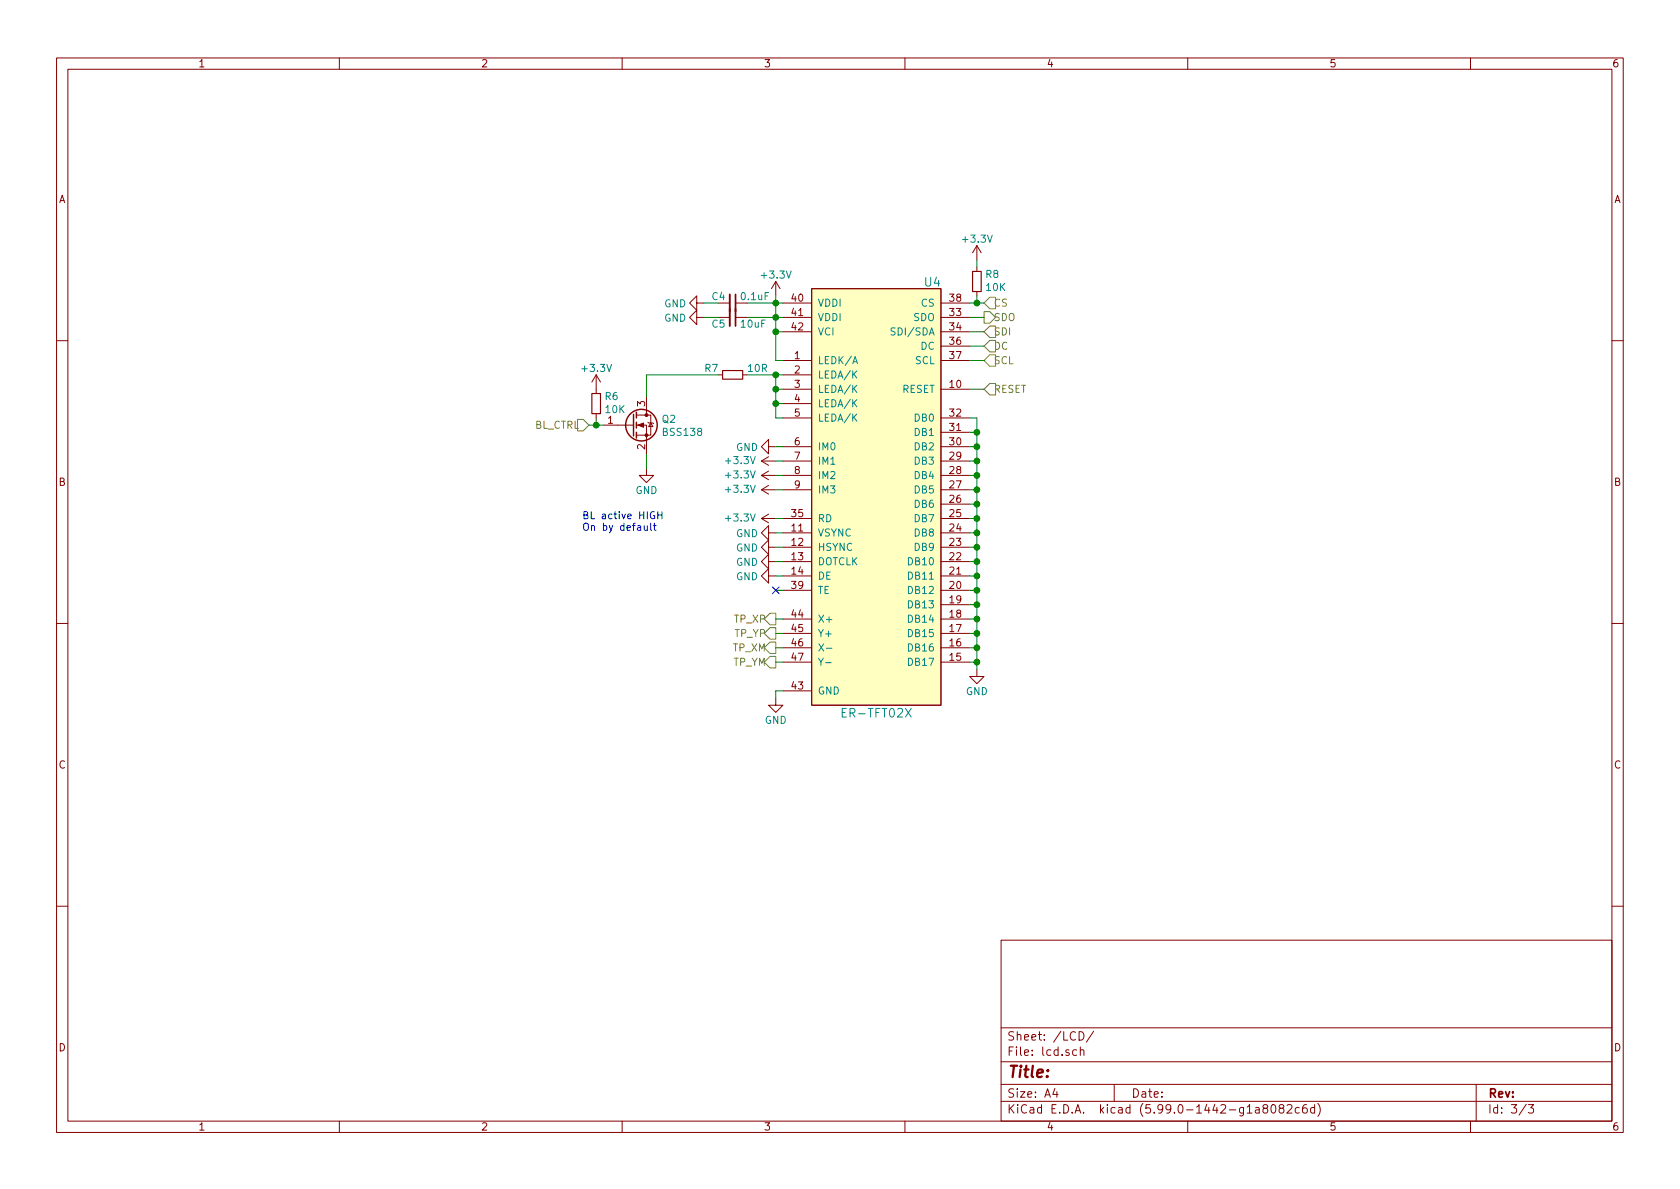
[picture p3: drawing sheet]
EESchema Schematic File Version 5
EELAYER 33 0
EELAYER END
$Descr A4 11693 8268
encoding utf-8
Sheet 3 3
Title ""
Date ""
Rev ""
Comp ""
Comment1 ""
Comment2 ""
Comment3 ""
Comment4 ""
Comment5 ""
Comment6 ""
Comment7 ""
Comment8 ""
Comment9 ""
$EndDescr
Connection ~ 6800 3000
Connection ~ 6800 3100
Connection ~ 6800 3200
Connection ~ 6800 3300
Connection ~ 6800 3400
Connection ~ 6800 3500
Connection ~ 6800 3600
Connection ~ 6800 3700
Connection ~ 6800 3800
Connection ~ 6800 3900
Connection ~ 6800 4000
Connection ~ 6800 4100
Connection ~ 6800 4200
Connection ~ 6800 4300
Connection ~ 6800 4400
Connection ~ 6800 4500
Connection ~ 6800 4600
Connection ~ 5400 2200
Connection ~ 5400 2100
Connection ~ 5400 2300
Connection ~ 5400 2800
Connection ~ 5400 2700
Connection ~ 5400 2600
Connection ~ 4150 2950
Connection ~ 6800 2100
NoConn ~ 5400 4100
Wire Wire Line
	4150 2950 4100 2950
Wire Wire Line
	4150 2950 4150 2900
Wire Wire Line
	4200 2950 4150 2950
Wire Wire Line
	4500 2600 4500 2750
Wire Wire Line
	4500 2600 5000 2600
Wire Wire Line
	4500 3150 4500 3250
Wire Wire Line
	5000 2100 4900 2100
Wire Wire Line
	5000 2200 4900 2200
Wire Wire Line
	5400 2100 5200 2100
Wire Wire Line
	5400 2100 5400 2050
Wire Wire Line
	5400 2100 5450 2100
Wire Wire Line
	5400 2200 5200 2200
Wire Wire Line
	5400 2200 5400 2100
Wire Wire Line
	5400 2200 5450 2200
Wire Wire Line
	5400 2300 5400 2200
Wire Wire Line
	5400 2300 5450 2300
Wire Wire Line
	5400 2500 5400 2300
Wire Wire Line
	5400 2500 5450 2500
Wire Wire Line
	5400 2600 5200 2600
Wire Wire Line
	5400 2600 5400 2700
Wire Wire Line
	5400 2600 5450 2600
Wire Wire Line
	5400 2700 5450 2700
Wire Wire Line
	5400 2800 5400 2700
Wire Wire Line
	5400 2800 5450 2800
Wire Wire Line
	5400 2900 5400 2800
Wire Wire Line
	5400 2900 5450 2900
Wire Wire Line
	5400 3100 5450 3100
Wire Wire Line
	5400 3200 5450 3200
Wire Wire Line
	5400 3300 5450 3300
Wire Wire Line
	5400 3400 5450 3400
Wire Wire Line
	5400 3600 5450 3600
Wire Wire Line
	5400 3700 5450 3700
Wire Wire Line
	5400 3800 5450 3800
Wire Wire Line
	5400 3900 5450 3900
Wire Wire Line
	5400 4000 5450 4000
Wire Wire Line
	5400 4100 5450 4100
Wire Wire Line
	5400 4300 5450 4300
Wire Wire Line
	5400 4800 5400 4850
Wire Wire Line
	5450 4400 5400 4400
Wire Wire Line
	5450 4500 5400 4500
Wire Wire Line
	5450 4600 5400 4600
Wire Wire Line
	5450 4800 5400 4800
Wire Wire Line
	6750 2100 6800 2100
Wire Wire Line
	6750 2200 6850 2200
Wire Wire Line
	6750 2300 6850 2300
Wire Wire Line
	6750 2400 6850 2400
Wire Wire Line
	6750 2500 6850 2500
Wire Wire Line
	6750 2700 6850 2700
Wire Wire Line
	6750 2900 6800 2900
Wire Wire Line
	6750 3000 6800 3000
Wire Wire Line
	6750 3100 6800 3100
Wire Wire Line
	6750 3200 6800 3200
Wire Wire Line
	6750 3300 6800 3300
Wire Wire Line
	6750 3400 6800 3400
Wire Wire Line
	6750 3500 6800 3500
Wire Wire Line
	6750 3600 6800 3600
Wire Wire Line
	6750 3700 6800 3700
Wire Wire Line
	6750 3800 6800 3800
Wire Wire Line
	6750 3900 6800 3900
Wire Wire Line
	6750 4000 6800 4000
Wire Wire Line
	6750 4100 6800 4100
Wire Wire Line
	6750 4200 6800 4200
Wire Wire Line
	6750 4300 6800 4300
Wire Wire Line
	6750 4400 6800 4400
Wire Wire Line
	6750 4500 6800 4500
Wire Wire Line
	6750 4600 6800 4600
Wire Wire Line
	6800 1850 6800 1800
Wire Wire Line
	6800 2100 6800 2050
Wire Wire Line
	6800 2100 6850 2100
Wire Wire Line
	6800 2900 6800 3000
Wire Wire Line
	6800 3000 6800 3100
Wire Wire Line
	6800 3100 6800 3200
Wire Wire Line
	6800 3200 6800 3300
Wire Wire Line
	6800 3300 6800 3400
Wire Wire Line
	6800 3400 6800 3500
Wire Wire Line
	6800 3500 6800 3600
Wire Wire Line
	6800 3600 6800 3700
Wire Wire Line
	6800 3700 6800 3800
Wire Wire Line
	6800 3800 6800 3900
Wire Wire Line
	6800 3900 6800 4000
Wire Wire Line
	6800 4000 6800 4100
Wire Wire Line
	6800 4100 6800 4200
Wire Wire Line
	6800 4200 6800 4300
Wire Wire Line
	6800 4300 6800 4400
Wire Wire Line
	6800 4400 6800 4500
Wire Wire Line
	6800 4500 6800 4600
Wire Wire Line
	6800 4600 6800 4650
Text Notes 4050 3700 0    50   ~ 0
BL active HIGH\nOn by default
Text HLabel 4100 2950 0    50   Input ~ 0
BL_CTRL
Text HLabel 5400 4300 0    50   Output ~ 0
TP_XP
Text HLabel 5400 4400 0    50   Output ~ 0
TP_YP
Text HLabel 5400 4500 0    50   Output ~ 0
TP_XM
Text HLabel 5400 4600 0    50   Output ~ 0
TP_YM
Text HLabel 6850 2100 2    50   Input ~ 0
CS
Text HLabel 6850 2200 2    50   Output ~ 0
SDO
Text HLabel 6850 2300 2    50   Input ~ 0
SDI
Text HLabel 6850 2400 2    50   Input ~ 0
DC
Text HLabel 6850 2500 2    50   Input ~ 0
SCL
Text HLabel 6850 2700 2    50   Input ~ 0
RESET
$Comp
L power:+3.3V #PWR047
U 1 1
P 4150 2700
F 0 "#PWR047" H 4150 2550 50  0001 C CNN
F 1 "+3.3V" H 4150 2850 50  0000 C CNN
F 2 "" H 4150 2700 50  0001 C CNN
F 3 "" H 4150 2700 50  0001 C CNN
	1    4150 2700
	1    0    0    -1  
$EndComp
$Comp
L power:+3.3V #PWR031
U 1 1
P 5400 2050
F 0 "#PWR031" H 5400 1900 50  0001 C CNN
F 1 "+3.3V" H 5400 2200 50  0000 C CNN
F 2 "" H 5400 2050 50  0001 C CNN
F 3 "" H 5400 2050 50  0001 C CNN
	1    5400 2050
	1    0    0    -1  
$EndComp
$Comp
L power:+3.3V #PWR033
U 1 1
P 5400 3200
F 0 "#PWR033" H 5400 3050 50  0001 C CNN
F 1 "+3.3V" V 5400 3450 50  0000 C CNN
F 2 "" H 5400 3200 50  0001 C CNN
F 3 "" H 5400 3200 50  0001 C CNN
	1    5400 3200
	0    -1   -1   0   
$EndComp
$Comp
L power:+3.3V #PWR034
U 1 1
P 5400 3300
F 0 "#PWR034" H 5400 3150 50  0001 C CNN
F 1 "+3.3V" V 5400 3550 50  0000 C CNN
F 2 "" H 5400 3300 50  0001 C CNN
F 3 "" H 5400 3300 50  0001 C CNN
	1    5400 3300
	0    -1   -1   0   
$EndComp
$Comp
L power:+3.3V #PWR035
U 1 1
P 5400 3400
F 0 "#PWR035" H 5400 3250 50  0001 C CNN
F 1 "+3.3V" V 5400 3650 50  0000 C CNN
F 2 "" H 5400 3400 50  0001 C CNN
F 3 "" H 5400 3400 50  0001 C CNN
	1    5400 3400
	0    -1   -1   0   
$EndComp
$Comp
L power:+3.3V #PWR036
U 1 1
P 5400 3600
F 0 "#PWR036" H 5400 3450 50  0001 C CNN
F 1 "+3.3V" V 5400 3850 50  0000 C CNN
F 2 "" H 5400 3600 50  0001 C CNN
F 3 "" H 5400 3600 50  0001 C CNN
	1    5400 3600
	0    -1   -1   0   
$EndComp
$Comp
L power:+3.3V #PWR042
U 1 1
P 6800 1800
F 0 "#PWR042" H 6800 1650 50  0001 C CNN
F 1 "+3.3V" H 6800 1950 50  0000 C CNN
F 2 "" H 6800 1800 50  0001 C CNN
F 3 "" H 6800 1800 50  0001 C CNN
	1    6800 1800
	1    0    0    -1  
$EndComp
$Comp
L power:GND #PWR?
U 1 1
P 4500 3250
AR Path="/5CD35331/5CDF9A56" Ref="#PWR?"  Part="1" 
AR Path="/5CDC44BE/5CDF9A56" Ref="#PWR028"  Part="1" 
F 0 "#PWR028" H 4500 3000 50  0001 C CNN
F 1 "GND" H 4500 3100 50  0000 C CNN
F 2 "" H 4500 3250 50  0001 C CNN
F 3 "" H 4500 3250 50  0001 C CNN
	1    4500 3250
	1    0    0    -1  
$EndComp
$Comp
L power:GND #PWR029
U 1 1
P 4900 2100
F 0 "#PWR029" H 4900 1850 50  0001 C CNN
F 1 "GND" V 4900 1900 50  0000 C CNN
F 2 "" H 4900 2100 50  0001 C CNN
F 3 "" H 4900 2100 50  0001 C CNN
	1    4900 2100
	0    1    1    0   
$EndComp
$Comp
L power:GND #PWR030
U 1 1
P 4900 2200
F 0 "#PWR030" H 4900 1950 50  0001 C CNN
F 1 "GND" V 4900 2000 50  0000 C CNN
F 2 "" H 4900 2200 50  0001 C CNN
F 3 "" H 4900 2200 50  0001 C CNN
	1    4900 2200
	0    1    1    0   
$EndComp
$Comp
L power:GND #PWR032
U 1 1
P 5400 3100
F 0 "#PWR032" H 5400 2850 50  0001 C CNN
F 1 "GND" V 5400 2900 50  0000 C CNN
F 2 "" H 5400 3100 50  0001 C CNN
F 3 "" H 5400 3100 50  0001 C CNN
	1    5400 3100
	0    1    1    0   
$EndComp
$Comp
L power:GND #PWR037
U 1 1
P 5400 3700
F 0 "#PWR037" H 5400 3450 50  0001 C CNN
F 1 "GND" V 5400 3500 50  0000 C CNN
F 2 "" H 5400 3700 50  0001 C CNN
F 3 "" H 5400 3700 50  0001 C CNN
	1    5400 3700
	0    1    1    0   
$EndComp
$Comp
L power:GND #PWR038
U 1 1
P 5400 3800
F 0 "#PWR038" H 5400 3550 50  0001 C CNN
F 1 "GND" V 5400 3600 50  0000 C CNN
F 2 "" H 5400 3800 50  0001 C CNN
F 3 "" H 5400 3800 50  0001 C CNN
	1    5400 3800
	0    1    1    0   
$EndComp
$Comp
L power:GND #PWR039
U 1 1
P 5400 3900
F 0 "#PWR039" H 5400 3650 50  0001 C CNN
F 1 "GND" V 5400 3700 50  0000 C CNN
F 2 "" H 5400 3900 50  0001 C CNN
F 3 "" H 5400 3900 50  0001 C CNN
	1    5400 3900
	0    1    1    0   
$EndComp
$Comp
L power:GND #PWR040
U 1 1
P 5400 4000
F 0 "#PWR040" H 5400 3750 50  0001 C CNN
F 1 "GND" V 5400 3800 50  0000 C CNN
F 2 "" H 5400 4000 50  0001 C CNN
F 3 "" H 5400 4000 50  0001 C CNN
	1    5400 4000
	0    1    1    0   
$EndComp
$Comp
L power:GND #PWR041
U 1 1
P 5400 4850
F 0 "#PWR041" H 5400 4600 50  0001 C CNN
F 1 "GND" H 5400 4700 50  0000 C CNN
F 2 "" H 5400 4850 50  0001 C CNN
F 3 "" H 5400 4850 50  0001 C CNN
	1    5400 4850
	1    0    0    -1  
$EndComp
$Comp
L power:GND #PWR043
U 1 1
P 6800 4650
F 0 "#PWR043" H 6800 4400 50  0001 C CNN
F 1 "GND" H 6800 4500 50  0000 C CNN
F 2 "" H 6800 4650 50  0001 C CNN
F 3 "" H 6800 4650 50  0001 C CNN
	1    6800 4650
	1    0    0    -1  
$EndComp
$Comp
L Device:R_Small R?
U 1 1
P 4150 2800
AR Path="/5CD35331/5CDF9A60" Ref="R?"  Part="1" 
AR Path="/5CDC44BE/5CDF9A60" Ref="R6"  Part="1" 
F 0 "R6" H 4092 2754 50  0000 R CNN
F 1 "10K" H 4092 2845 50  0000 R CNN
F 2 "Resistor_SMD:R_0603_1608Metric" H 4150 2800 50  0001 C CNN
F 3 "~" H 4150 2800 50  0001 C CNN
	1    4150 2800
	-1   0    0    1   
$EndComp
$Comp
L Device:R_Small R7
U 1 1
P 5100 2600
F 0 "R7" V 5050 2500 50  0000 R CNN
F 1 "10R" V 5050 2700 50  0000 L CNN
F 2 "Resistor_SMD:R_0603_1608Metric" H 5100 2600 50  0001 C CNN
F 3 "~" H 5100 2600 50  0001 C CNN
	1    5100 2600
	0    1    1    0   
$EndComp
$Comp
L Device:R_Small R?
U 1 1
P 6800 1950
AR Path="/5CD35331/5CE2BFB6" Ref="R?"  Part="1" 
AR Path="/5CDC44BE/5CE2BFB6" Ref="R8"  Part="1" 
F 0 "R8" H 6742 1904 50  0000 R CNN
F 1 "10K" H 6742 1995 50  0000 R CNN
F 2 "Resistor_SMD:R_0603_1608Metric" H 6800 1950 50  0001 C CNN
F 3 "~" H 6800 1950 50  0001 C CNN
	1    6800 1950
	-1   0    0    1   
$EndComp
$Comp
L Device:C_Small C4
U 1 1
P 5100 2100
F 0 "C4" V 5050 2050 50  0000 R CNN
F 1 "0.1uF" V 5050 2150 50  0000 L CNN
F 2 "Capacitor_SMD:C_0603_1608Metric" H 5100 2100 50  0001 C CNN
F 3 "~" H 5100 2100 50  0001 C CNN
	1    5100 2100
	0    1    1    0   
$EndComp
$Comp
L Device:C_Small C5
U 1 1
P 5100 2200
F 0 "C5" V 5050 2150 50  0000 R CNN
F 1 "10uF" V 5050 2250 50  0000 L CNN
F 2 "Capacitor_SMD:C_0603_1608Metric" H 5100 2200 50  0001 C CNN
F 3 "~" H 5100 2200 50  0001 C CNN
	1    5100 2200
	0    1    -1   0   
$EndComp
$Comp
L Transistor_FET:BSS138 Q?
U 1 1
P 4400 2950
AR Path="/5CD35331/5CDF9A4F" Ref="Q?"  Part="1" 
AR Path="/5CDC44BE/5CDF9A4F" Ref="Q2"  Part="1" 
F 0 "Q2" H 4606 2996 50  0000 L CNN
F 1 "BSS138" H 4606 2905 50  0000 L CNN
F 2 "Package_TO_SOT_SMD:SOT-23" H 4600 2875 50  0001 L CIN
F 3 "https://www.fairchildsemi.com/datasheets/BS/BSS138.pdf" H 4400 2950 50  0001 L CNN
	1    4400 2950
	1    0    0    -1  
$EndComp
$Comp
L Display_Graphic_Extra:ER-TFT02X U4
U 1 1
P 6100 3400
F 0 "U4" H 6550 4850 60  0000 R CNN
F 1 "ER-TFT02X" H 6100 1850 60  0000 C CNN
F 2 "Connector_EastRising:ER-CON50HT-1" H 6100 2650 60  0001 C CNN
F 3 "" H 6100 2650 60  0001 C CNN
	1    6100 3400
	1    0    0    -1  
$EndComp
$EndSCHEMATC
